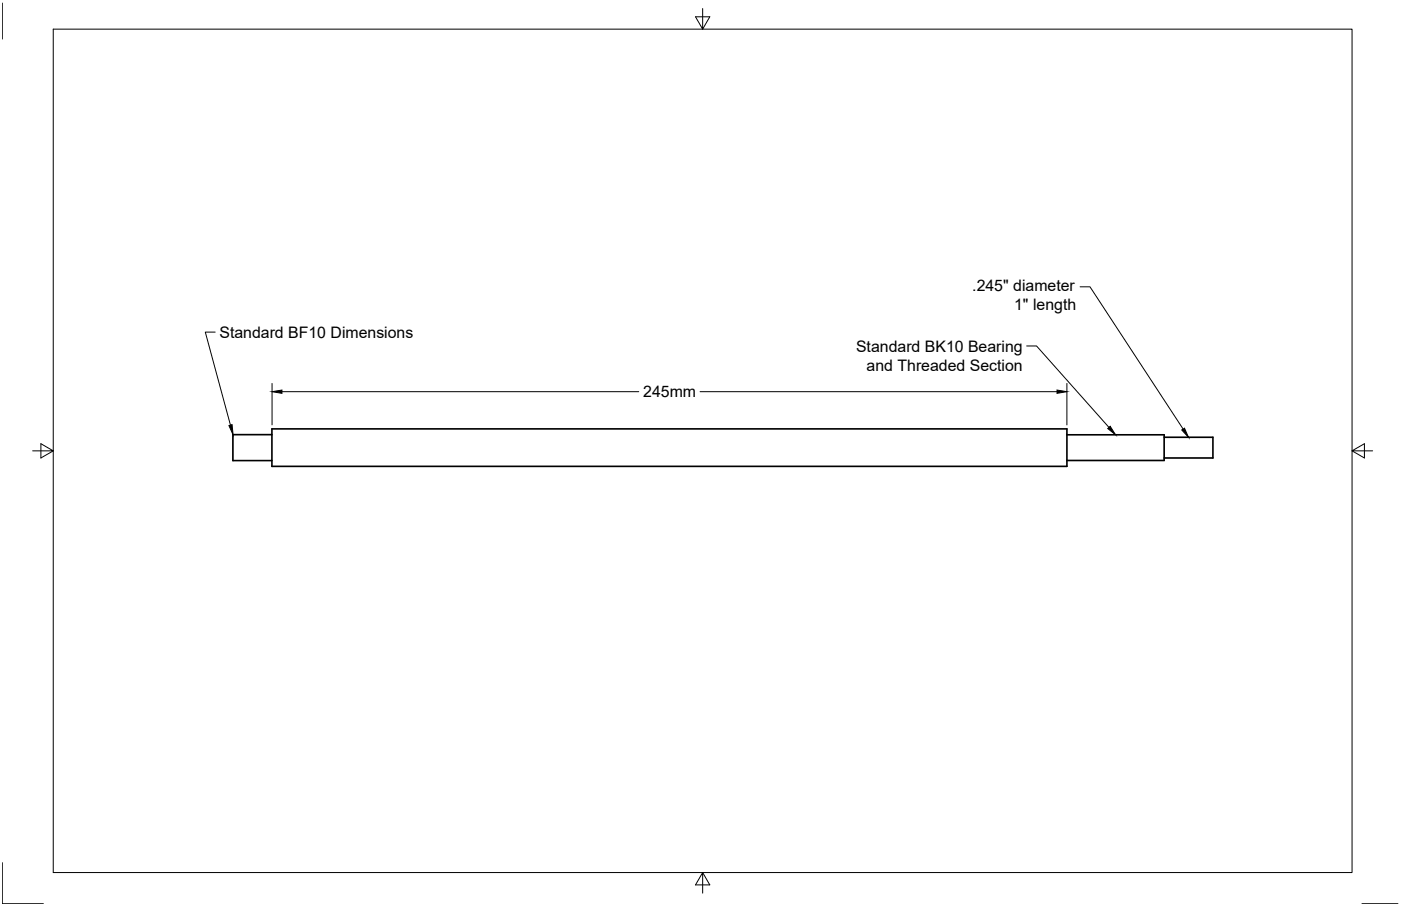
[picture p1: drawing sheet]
<svg xmlns="http://www.w3.org/2000/svg" width="432mm" height="279mm" viewBox="0 0 432 279" stroke-linecap="round" stroke-linejoin="round" font-family="sans-serif">
<!-- layer: MD_Visible -->
<path d="M83.8 134h-12v8h12M83.8 132.3h245v11.5h-245zM328.8 134.1h30v7.9h-30M358.8 134.8h15v6.4h-15" fill="none" stroke="#000" stroke-width=".51"/>
<!-- layer: Border -->
<path d="M.7 .9v11.1M16.4 9h400.3v260.1h-400.3zM216.6 2.6v6.4l-2.2-3.8h4.4l-2.2 3.8M10.1 139h6.3l-3.8-2.2v4.4l3.8-2.2M416.7 139l3.8 2.2v-4.4l-3.8 2.2h6.4M.7 266v12.7h12.7M216.6 269.1l2.2 3.8h-4.4l2.2-3.8v6.3M419.8 278.7h11.1" fill="none" stroke="#000" stroke-width=".31"/>
<!-- layer: 0 -->
<path d="M332.9 88.4h3l28.7 43.9M66.3 102.4h-3l7.7 28.7M83.8 118.3v12.7M316.4 106.7h3.1l22.3 25.1M328.8 118.3v12.7M86.9 120.8h110M215.8 120.8h110" fill="none" stroke="#000" stroke-width=".31"/>
<path d="M70.6 131.2l.9-.2 .3 3zM83.8 120.8l3.1-.5v1zM325.8 120.3l3 .5-3 .5zM341.4 132.1l.8-.6 1.6 2.6zM364.2 132.6l.9-.5 1.2 2.7z" fill="#000" stroke="#000" stroke-width=".31"/>
<g font-size="4.9">
<text x="299.7" y="89.7">.245&quot; diameter</text>
<text x="312.6" y="95.6">1&quot; length</text>
<text x="67.6" y="104.2">Standard BF10 Dimensions</text>
<text x="263.8" y="108.5">Standard BK10 Bearing</text>
<text x="267.1" y="114.4">and Threaded Section</text>
<text x="198.3" y="122.5">245mm</text>
</g>
</svg>
